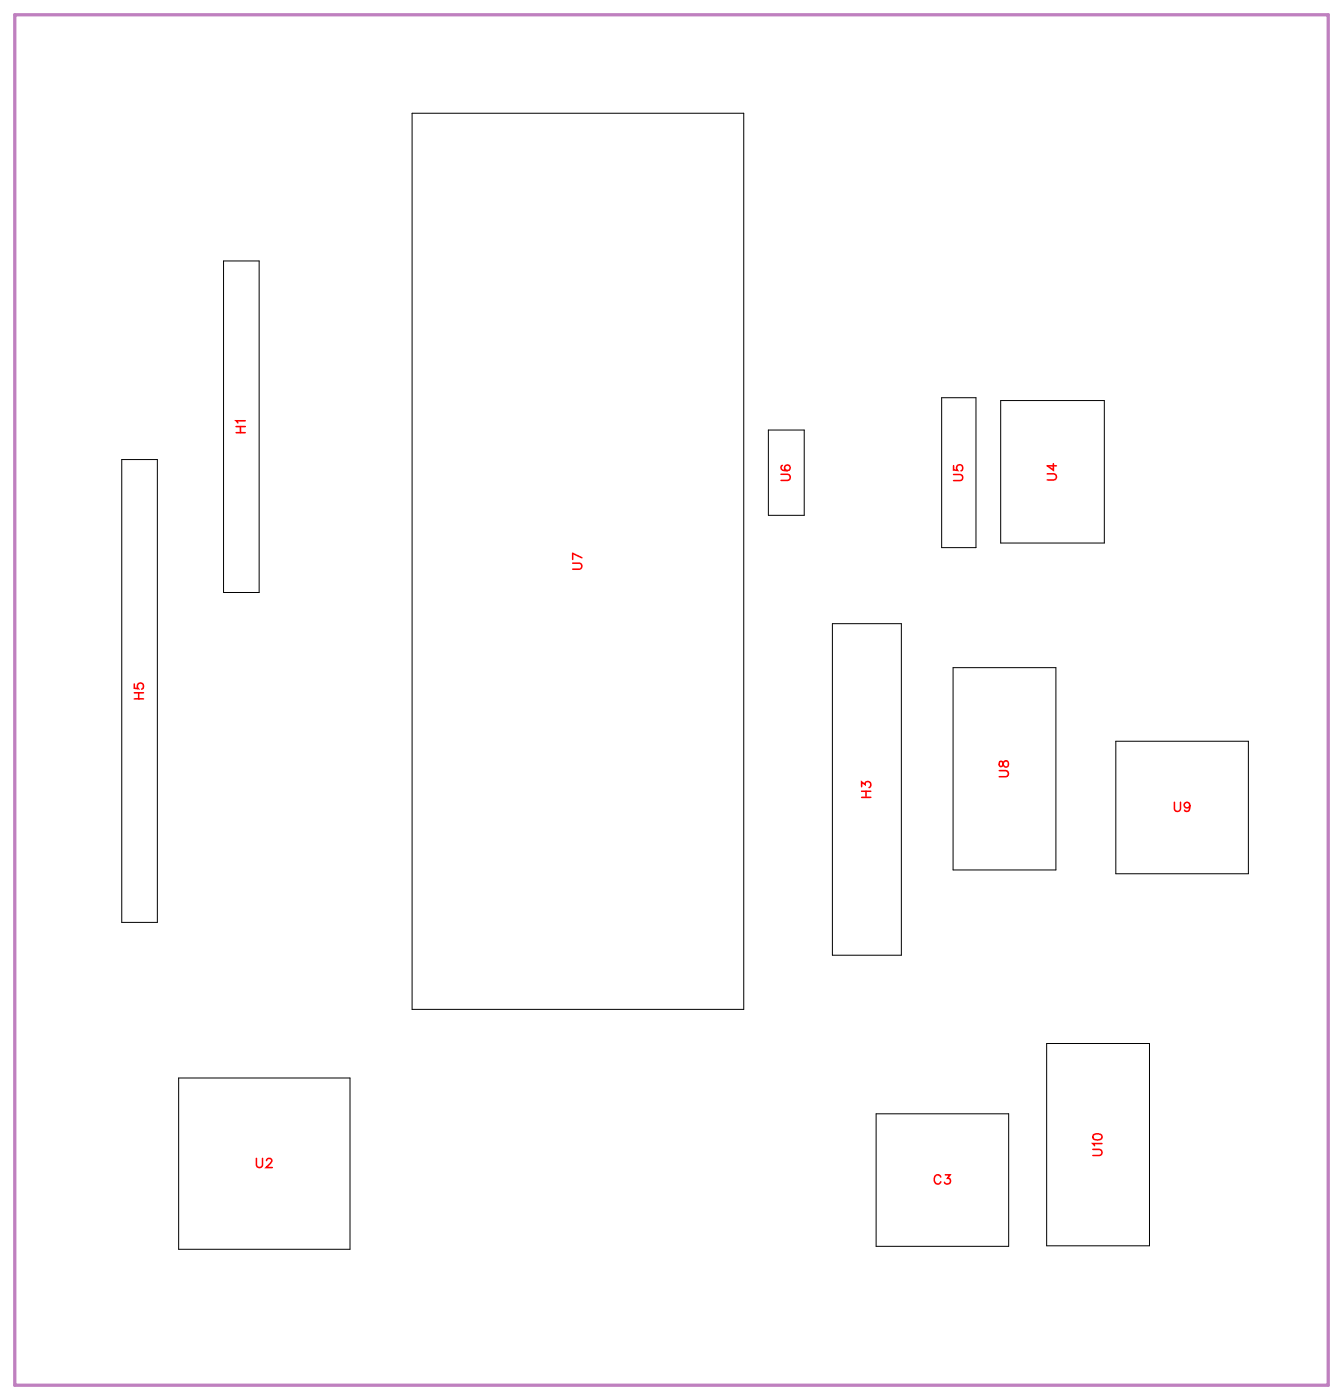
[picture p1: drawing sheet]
<svg xmlns="http://www.w3.org/2000/svg" width="104mm" height="108mm" viewBox="0 0 104 108" stroke-linecap="round" stroke-linejoin="round" font-family="sans-serif">
<path d="M1.1 1.1h101.6v106.1h-101.6z" fill="none" stroke="#bf80bf" stroke-width=".25"/>
<path d="M31.9 8.8h25.6v69.3h-25.6zM9.4 35.6h2.8v35.8h-2.8zM17.3 20.2h2.7v25.6h-2.7zM59.4 33.3h2.8v6.6h-2.8zM72.8 30.8h2.7v11.6h-2.7zM77.4 31h8v11h-8zM64.4 48.3h5.3v25.6h-5.3zM73.7 51.7h8v15.6h-8zM86.3 57.4h10.3v10.2h-10.3zM13.8 83.4h13.3v13.3h-13.3zM67.8 86.2h10.2v10.2h-10.2zM81 80.7h7.9v15.7h-7.9z" fill="none" stroke="#000" stroke-width=".08"/>
<g fill="none" stroke="#f00" stroke-width=".12">
<path d="M18.3 33.5h.7M18.3 33h.7M18.6 33v.5M19 32.6h-.7l.1 .1M60.4 36.7h.5l.2 .2-.1 .2-.6 .1M60.5 36a.35 .35 0 0 0 .2 .5 .35 .35 0 0 0 .4-.3 .22 .22 0 0 0-.2-.2 .22 .22 0 0 0-.2 .2 .22 .22 0 0 0 .2 .2M73.8 36.7h.5l.2 .2-.1 .3h-.6M73.8 36v.4h.3a.25 .25 0 0 1 0-.4 .25 .25 0 0 1 .3 .1 .25 .25 0 0 1-.1 .3M81 36.7h.5l.2 .2-.1 .2h-.6M81.5 35.9v.5l-.5-.4h.7M10.4 52.9v.4h.3a.25 .25 0 0 1 0-.4 .25 .25 0 0 1 .4 .1 .25 .25 0 0 1-.1 .3M10.4 54.1h.7"/>
<path d="M10.4 53.6h.7M10.7 53.6v.5M44.3 43.6h.5l.2 .2-.1 .2h-.6M45 43.2l-.7-.4v.5M77.3 59.6h.5l.2 .2-.1 .3h-.6M77.3 58.9v.4h.2l.3-.4a.24 .24 0 0 1 .2 .2 .24 .24 0 0 1-.2 .2l-.2-.1-.1-.3zM66.7 60.9v-.4l.2 .2a.24 .24 0 0 1 .4-.2 .24 .24 0 0 1-.1 .4M66.7 61.7h.7M66.7 61.2h.7M67 61.2v.5M90.8 62.1v.5l.2 .2 .3-.1v-.6M92 62.3a.22 .22 0 0 1-.3 .2 .22 .22 0 0 1-.1-.3 .22 .22 0 0 1 .4 0v.1a.34 .34 0 0 1-.2 .5l-.2-.1"/>
<path d="M19.8 89.6v.5l.2 .2 .3-.1v-.6M20.6 89.8l.2-.2h.1l.1 .2-.1 .2-.3 .3h.5M72.8 91.1a.26 .26 0 0 0-.3-.2 .26 .26 0 0 0-.2 .3v.1a.26 .26 0 0 0 .2 .3 .26 .26 0 0 0 .3-.2M73.1 90.9h.4l-.2 .3a.24 .24 0 0 1 .2 .4 .24 .24 0 0 1-.4-.1M84.5 88.9h.5l.2 .2-.1 .3h-.6M84.6 87.8l.2-.1a.3 .3 0 0 1 .4 .3 .38 .38 0 0 1-.3 .2 .38 .38 0 0 1-.4-.3zM85.2 88.5h-.7l.2 .2"/>
</g>
<g font-size="1.2" fill="#fff">
<text x="19.3" y="33.5" transform="rotate(-90 19.3 33.5)">H1</text>
<text x="61.4" y="37.2" transform="rotate(-90 61.4 37.2)">U6</text>
<text x="74.8" y="37.2" transform="rotate(-90 74.8 37.2)">U5</text>
<text x="82" y="37.2" transform="rotate(-90 82 37.2)">U4</text>
<text x="45.3" y="44.1" transform="rotate(-90 45.3 44.1)">U7</text>
<text x="11.4" y="54.1" transform="rotate(-90 11.4 54.1)">H5</text>
<text x="67.7" y="61.8" transform="rotate(-90 67.7 61.8)">H3</text>
<text x="78.3" y="60.2" transform="rotate(-90 78.3 60.2)">U8</text>
<text x="90.8" y="63.1">U9</text>
<text x="85.5" y="89.5" transform="rotate(-90 85.5 89.5)">U10</text>
<text x="19.8" y="90.6">U2</text>
<text x="72.2" y="91.9">C3</text>
</g>
</svg>
